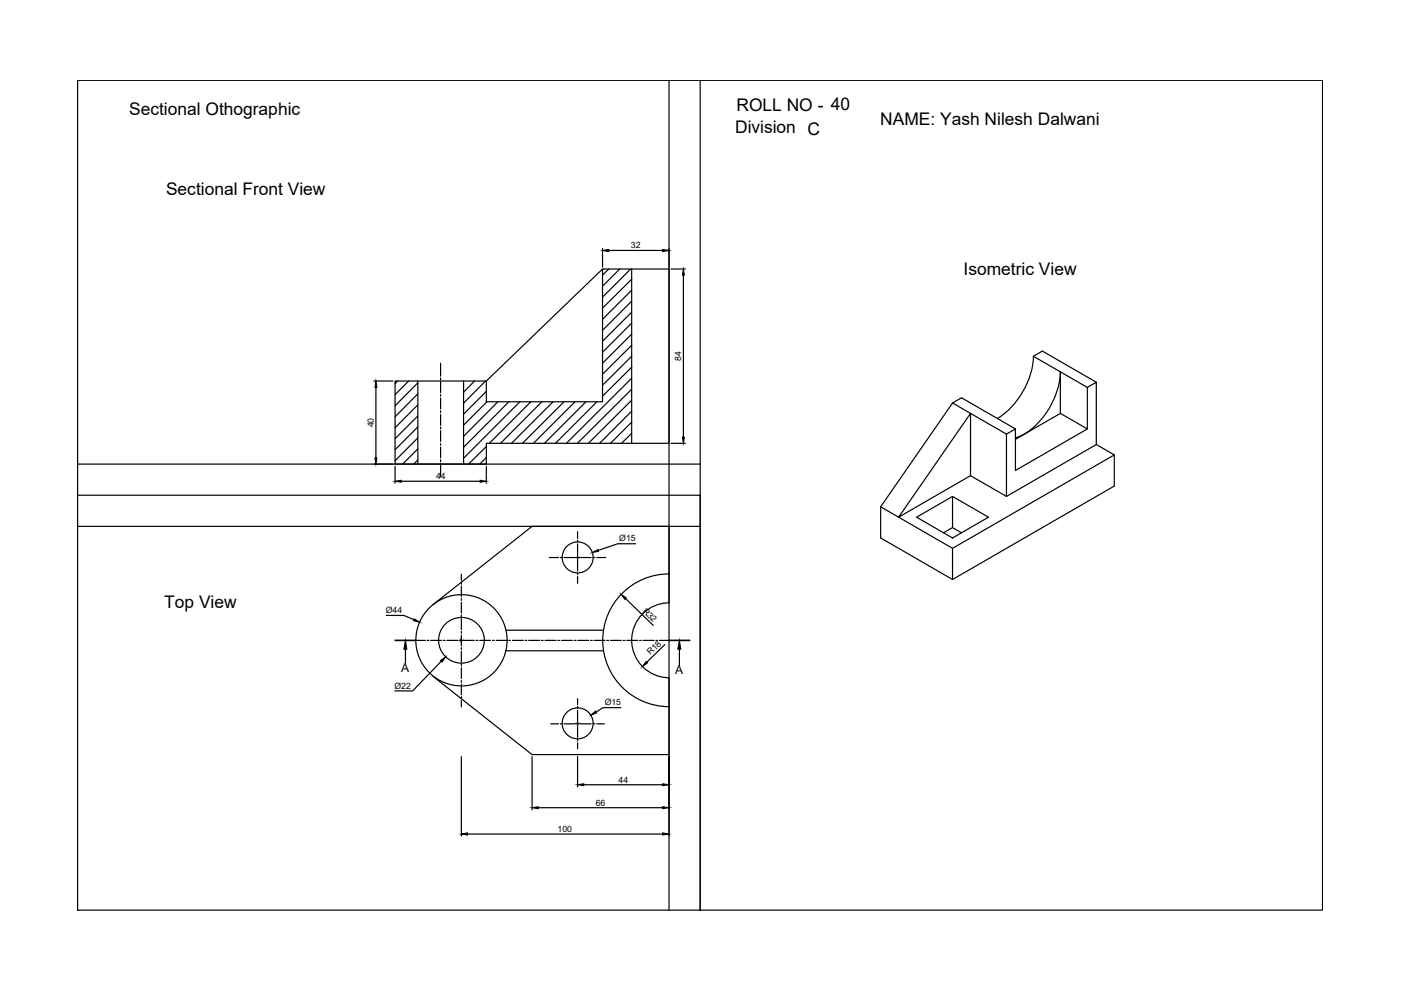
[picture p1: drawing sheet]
<svg xmlns="http://www.w3.org/2000/svg" width="297mm" height="210mm" viewBox="0 0 297 210" stroke-linecap="round" stroke-linejoin="round" font-family="sans-serif">
<!-- layer: 0 -->
<g fill="none" stroke="#000" stroke-width=".25">
<path d="M16.5 17h263.9v176h-263.9zM148.4 17v176v-88h-131.9M127.7 57l-24.6 23.8M129.1 57l-1.4 1.3M131.4 57l-3.7 3.7M133.7 57l-6 6M133.9 59.2l-6.2 6.1M133.9 57v37M133.9 61.5l-6.2 6.2M133.9 63.9l-6.2 6.1M133.9 66.2l-6.2 6.2M133.9 68.5l-6.2 6.2"/>
<path d="M133.9 70.8l-6.2 6.2M133.9 73.2l-6.2 6.1M133.9 75.5l-6.2 6.2M133.9 77.9l-6.2 6.1M219.1 75.5l1.9-1.1 11.4 6.6M219.1 75.5l11.4 6.6M219.1 75.5a16.9 16.9 0 0 1-7.6 13.2M224.8 78.8v8.8l5.7 3.3M224.8 78.8a16.8 16.8 0 0 1-8 13.4l-1.5 .6M83.8 80.8h19.3v4.4h24.6v-28.2h14.1v37h-38.7v4.4h-19.3zM84.3 80.8l-.5 .5M86.6 80.8l-2.8 2.9"/>
<path d="M88.6 81.2l-4.8 4.8M88.6 83.5l-4.8 4.9M88.6 85.8l-4.8 4.9M88.6 88.2l-4.8 4.8M88.6 90.5l-4.8 4.8M88.6 92.9l-4.8 4.8M88.6 95.2l-3.2 3.2M88.6 97.5l-.9 .9M88.6 80.8v17.6M98.3 80.8v17.6M100.6 80.8l-2.3 2.4M102.9 80.8l-4.6 4.7"/>
<path d="M103.1 83l-4.8 4.8M103.1 94.7l-3.8 3.7M103.1 97l-1.4 1.4M103.2 85.2l-4.9 4.9M105.6 85.2l-7.3 7.3M107.9 85.2l-9.6 9.6M110.2 85.2l-11.9 12M112.6 85.2l-8.9 8.8M114.9 85.2l-8.8 8.8M117.2 85.2l-8.8 8.8M119.6 85.2l-8.8 8.8M121.9 85.2l-8.8 8.8"/>
<path d="M124.2 85.2l-8.8 8.8M126.6 85.2l-8.8 8.8M133.9 80.2l-13.8 13.8M133.9 82.5l-11.5 11.5M133.9 84.9l-9.2 9.1M133.9 87.2l-6.8 6.8M133.9 89.5l-4.5 4.5M133.9 91.9l-2.1 2.1M202 85.4l-15.3 22.1v6.6l15.3 8.8 34.2-19.8v-6.7l-34.2 19.9-15.3-8.8M202 85.4l11.4 6.6v13.3l-7.6-4.4-15.3 8.8 15.3-22.1v13.3M202 85.4l1.9-1.1 11.4 6.6M215.3 90.9l-1.9 1.1"/>
<path d="M215.3 90.9v8.9l15.2-8.9M224.8 87.6l-9.5 5.5M230.5 82.1l1.9-1.1v13.2l3.8 2.2M230.5 82.1v8.8M232.4 94.2l-19 11.1M194.3 109.7l7.7-4.4 7.6 4.4-7.6 4.4zM202 105.3v6.6l-1.9 1.1M202 111.9l1.9 1.1M202 116.3v6.6M86 137.6v3M107.3 138h20.6M107.3 133.6h20.6"/>
<path d="M141.8 127.9v-16.3h-29l-21 16.6M141.9 121.7a14.1 14.1 0 0 0-14.1 14.1 14.1 14.1 0 0 0 14.1 14M141.9 127.8a7.9 7.9 0 0 0-8 8 7.9 7.9 0 0 0 8 7.9M144 137.6v3.5M91.8 143.4l21 16.6h29v-16.3"/>
<circle cx="122.5" cy="118.2" r="3.3"/>
<circle cx="97.8" cy="135.8" r="9.7"/>
<circle cx="97.8" cy="135.8" r="4.8"/>
<circle cx="122.5" cy="153.4" r="3.3"/>
</g>
<!-- layer: Construction -->
<path d="M141.8 17v176M16.5 98.4h131.9M16.5 111.6h131.9" fill="none" stroke="#000" stroke-width=".25"/>
<!-- layer: Centre Line -->
<g fill="none" stroke="#000" stroke-width=".25">
<path d="M93.4 77v2.8M93.4 80.2v.3M93.4 80.9v2.3M93.4 83.6v.4M93.4 84.4v2.3M93.4 87.1v.4M93.4 87.9v2.3M93.4 90.6v.3M93.4 91.3v2.3M93.4 94v.4M93.4 94.8v2.3M93.4 97.5v.4"/>
<path d="M93.4 98.3v2.7M116.5 118.2h1.9M118.8 118.2h.4M119.6 118.2h2.3M122.3 118.2h.4M122.5 112.7v1.4M122.5 114.5v.4M122.5 115.3v2.3M122.5 118v.4M122.5 118.8v2.3M123 118.2h2.3M125.8 118.2h.3"/>
<path d="M126.5 118.2h1.9M88.2 135.8h2M90.5 135.8h.4M91.3 135.8h2.3M94 135.8h.4M94.8 135.8h2.3M97.5 135.8h.4M97.8 121.7v1.4M97.8 123.5v.4M97.8 124.3v2.2M97.8 126.9v.4M97.8 127.7v2.3"/>
<path d="M97.8 130.4v.4M97.8 131.2v2.3M97.8 133.9v.4M97.8 134.6v2.4M97.8 137.3v.4M97.8 138.1v2.3M98.2 135.8h2.4M101 135.8h.3M101.7 135.8h2.3M104.4 135.8h.4M105.2 135.8h2.3M107.9 135.8h.3"/>
<path d="M108.7 135.8h2.2M111.3 135.8h.4M112.1 135.8h2.3M114.8 135.8h.4M115.6 135.8h2.3M118.3 135.8h.3M119 135.8h2.4M121.7 135.8h.4M122.5 121.5v.3M122.5 122.2v1.5M122.5 135.8h2.3M125.2 135.8h.4"/>
<path d="M126 135.8h2.3M128.6 135.8h.5M129.4 135.8h2.3M132.1 135.8h.4M132.9 135.8h2.3M135.6 135.8h.4M136.3 135.8h2.4M139.1 135.8h.3M139.8 135.8h2M97.8 140.8v.4M97.8 141.6v2.3M97.8 144.3v.4"/>
<path d="M97.8 145v2.3M97.8 147.7v.4M97.8 148.5v1.4M116.8 153.5h1.6M118.8 153.5h.4M119.6 153.5h2.3M122.3 153.5h.4M122.5 148.1v1.3M122.5 149.8v.4M122.5 150.6v2.3M122.5 153.3v.3M122.5 154v2.4"/>
<path d="M122.5 156.7v.4M122.5 157.5v1.3M123 153.5h2.3M125.8 153.5h.3M126.5 153.5h1.6"/>
</g>
<!-- layer: Dimension -->
<g fill="none" stroke="#000" stroke-width=".25">
<path d="M127.7 52.7v3.9M129.1 53.1h11.4M141.8 52.7v3.9M142.3 57h3M144.9 58.3v34.4M79.3 98.4h4M79.3 80.8h4M79.7 82.1v15M83.8 98.9v3.6M103.1 98.9v3.6M142.3 94h3M85.1 102h16.7"/>
<path d="M122 118.2h.9M122.5 117.7v.9M134.7 115.3h-3.7l-4.1 1.4M81.9 130.5h3.7l2.1 .9M97.4 135.8h.9M97.8 135.4v.8M132.7 126.9l5.8 5.7M141 136.7l-3.9 3.7M93.5 140.2l-6 6.3h-3.8M122 153.4h.9M122.5 153v.9M131.6 150h-3.8l-1.4 1"/>
<path d="M97.8 160.4v16.9M99.1 176.8h41.4M112.8 160.4v11.3M114.1 171.3h26.4M122.5 160.4v6.4M123.8 166.4h16.7M141.8 160.4v16.9"/>
</g>
<g fill="#000" stroke="#000" stroke-width=".21">
<path d="M127.7 53.1l1.4-.2v.5zM140.5 52.9l1.3 .2-1.3 .3zM144.9 57l.2 1.3h-.4zM79.5 97.1h.4l-.2 1.3zM79.7 80.8l.2 1.3h-.4zM144.7 92.7h.4l-.2 1.3zM83.8 102l1.3-.2v.4zM101.8 101.8l1.3 .2-1.3 .2zM125.6 117.2l1.2-.7 .1 .4zM87.8 131.2l1.2 .7-1.3-.3zM131.7 126l1.1 .8-.3 .3zM93.4 140.1l1.1-.8-.8 1.1z"/>
<path d="M125.3 151.7l1-.9 .2 .3zM137 140.3l.3 .3-1.1 .8zM97.8 176.8l1.3-.2v.5zM112.8 171.3l1.3-.3v.5zM122.5 166.4l1.3-.2v.4zM140.5 166.2l1.3 .2-1.3 .2zM140.5 171l1.3 .3-1.3 .2zM140.5 176.6l1.3 .2-1.3 .3z"/>
</g>
<!-- layer: 0 -->
<path d="M83.8 135.8h4.4M141.8 135.8h4.4" fill="none" stroke="#000" stroke-width=".34"/>
<path d="M86 135.8l.3 1.8h-.7zM144 135.8l.3 1.8h-.6z" fill="#000" stroke="#000" stroke-width=".21"/>
<g font-size="3.7">
<text x="156.2" y="23.5">ROLL NO - 40</text>
<text x="27.4" y="24.5">Sectional Othographic</text>
<text x="155.9" y="28.3">Division C</text>
<text x="186.6" y="26.6">NAME: Yash Nilesh Dalwani</text>
<text x="35.2" y="41.4">Sectional Front View</text>
<text x="204.3" y="58.3">Isometric View</text>
<text x="34.8" y="128.9">Top View</text>
</g>
<g font-size="2.6">
<text x="85.1" y="142.5">A</text>
<text x="143.2" y="143">A</text>
</g>
<g font-size="1.8">
<text x="133.8" y="52.6">32</text>
<text x="144.4" y="76.6" transform="rotate(-90 144.4 76.6)">84</text>
<text x="79.2" y="90.6" transform="rotate(-90 79.2 90.6)">40</text>
<text x="92.4" y="101.6">44</text>
<text x="131.3" y="114.8">Ø15</text>
<text x="81.8" y="130">Ø44</text>
<text x="136.1" y="129.7" transform="rotate(44 136.1 129.7)">R32</text>
<text x="138" y="139" transform="rotate(-44 138 139)">R18</text>
<text x="83.6" y="146">Ø22</text>
<text x="128.2" y="149.5">Ø15</text>
<text x="131.1" y="166">44</text>
<text x="126.3" y="170.8">66</text>
<text x="118.2" y="176.4">100</text>
</g>
</svg>
